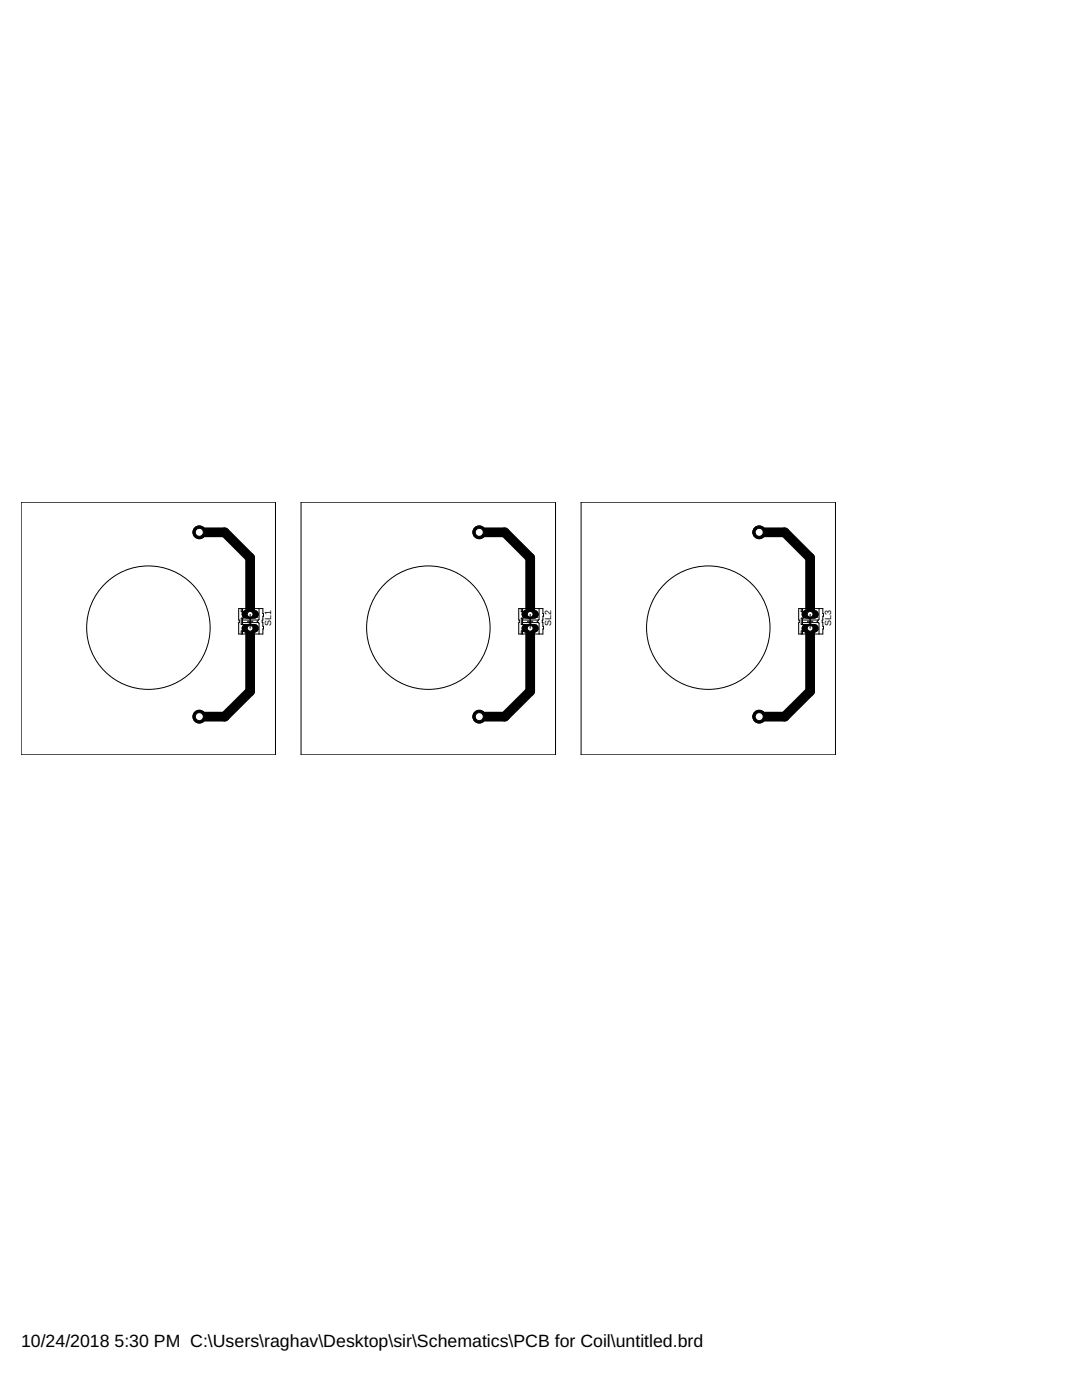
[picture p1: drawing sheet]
<svg xmlns="http://www.w3.org/2000/svg" width="216mm" height="279mm" viewBox="0 0 216 279" stroke-linecap="round" stroke-linejoin="round" font-family="sans-serif">
<path d="M39.8 106.2h5l5.1 5.1v11.3M95.6 106.2h5.1l5.1 5.1v11.3M151.5 106.2h5.1l5 5.1v11.3M49.9 125.4v12.6l-5.1 5h-5M105.8 125.4v12.6l-5.1 5h-5.1M161.6 125.4v12.6l-5 5h-5.1" fill="none" stroke="#000" stroke-width="1.9"/>
<path d="M49.1 122.6h1.7" fill="none" stroke="#000" stroke-width="1.7"/>
<circle cx="49.9" cy="122.6" r=".57" fill="#fff" stroke="#000" stroke-width=".2"/>
<path d="M49.1 125.4h1.7" fill="none" stroke="#000" stroke-width="1.7"/>
<circle cx="49.9" cy="125.4" r=".57" fill="#fff" stroke="#000" stroke-width=".2"/>
<path d="M104.9 122.6h1.7" fill="none" stroke="#000" stroke-width="1.7"/>
<circle cx="105.8" cy="122.6" r=".57" fill="#fff" stroke="#000" stroke-width=".2"/>
<path d="M104.9 125.4h1.7" fill="none" stroke="#000" stroke-width="1.7"/>
<circle cx="105.8" cy="125.4" r=".57" fill="#fff" stroke="#000" stroke-width=".2"/>
<path d="M160.8 122.6h1.7" fill="none" stroke="#000" stroke-width="1.7"/>
<circle cx="161.6" cy="122.6" r=".57" fill="#fff" stroke="#000" stroke-width=".2"/>
<path d="M160.8 125.4h1.7" fill="none" stroke="#000" stroke-width="1.7"/>
<circle cx="161.6" cy="125.4" r=".57" fill="#fff" stroke="#000" stroke-width=".2"/>
<circle cx="39.8" cy="106.2" r="1.27" fill="#000" stroke="#000" stroke-width=".2"/>
<circle cx="39.8" cy="106.2" r=".8" fill="#fff" stroke="#000" stroke-width=".2"/>
<circle cx="39.8" cy="143" r="1.27" fill="#000" stroke="#000" stroke-width=".2"/>
<circle cx="39.8" cy="143" r=".8" fill="#fff" stroke="#000" stroke-width=".2"/>
<circle cx="95.6" cy="106.2" r="1.27" fill="#000" stroke="#000" stroke-width=".2"/>
<circle cx="95.6" cy="106.2" r=".8" fill="#fff" stroke="#000" stroke-width=".2"/>
<circle cx="95.6" cy="143" r="1.27" fill="#000" stroke="#000" stroke-width=".2"/>
<circle cx="95.6" cy="143" r=".8" fill="#fff" stroke="#000" stroke-width=".2"/>
<circle cx="151.5" cy="106.2" r="1.27" fill="#000" stroke="#000" stroke-width=".2"/>
<circle cx="151.5" cy="106.2" r=".8" fill="#fff" stroke="#000" stroke-width=".2"/>
<circle cx="151.5" cy="143" r="1.27" fill="#000" stroke="#000" stroke-width=".2"/>
<circle cx="151.5" cy="143" r=".8" fill="#fff" stroke="#000" stroke-width=".2"/>
<path d="M49.1 122.6h1.7" fill="none" stroke="#000" stroke-width="1.7"/>
<circle cx="49.9" cy="122.6" r=".57" fill="#fff" stroke="#000" stroke-width=".2"/>
<path d="M49.1 125.4h1.7" fill="none" stroke="#000" stroke-width="1.7"/>
<circle cx="49.9" cy="125.4" r=".57" fill="#fff" stroke="#000" stroke-width=".2"/>
<path d="M104.9 122.6h1.7" fill="none" stroke="#000" stroke-width="1.7"/>
<circle cx="105.8" cy="122.6" r=".57" fill="#fff" stroke="#000" stroke-width=".2"/>
<path d="M104.9 125.4h1.7" fill="none" stroke="#000" stroke-width="1.7"/>
<circle cx="105.8" cy="125.4" r=".57" fill="#fff" stroke="#000" stroke-width=".2"/>
<path d="M160.8 122.6h1.7" fill="none" stroke="#000" stroke-width="1.7"/>
<circle cx="161.6" cy="122.6" r=".57" fill="#fff" stroke="#000" stroke-width=".2"/>
<path d="M160.8 125.4h1.7" fill="none" stroke="#000" stroke-width="1.7"/>
<circle cx="161.6" cy="125.4" r=".57" fill="#fff" stroke="#000" stroke-width=".2"/>
<circle cx="39.8" cy="106.2" r="1.27" fill="#000" stroke="#000" stroke-width=".2"/>
<circle cx="39.8" cy="106.2" r=".8" fill="#fff" stroke="#000" stroke-width=".2"/>
<circle cx="39.8" cy="143" r="1.27" fill="#000" stroke="#000" stroke-width=".2"/>
<circle cx="39.8" cy="143" r=".8" fill="#fff" stroke="#000" stroke-width=".2"/>
<circle cx="95.6" cy="106.2" r="1.27" fill="#000" stroke="#000" stroke-width=".2"/>
<circle cx="95.6" cy="106.2" r=".8" fill="#fff" stroke="#000" stroke-width=".2"/>
<circle cx="95.6" cy="143" r="1.27" fill="#000" stroke="#000" stroke-width=".2"/>
<circle cx="95.6" cy="143" r=".8" fill="#fff" stroke="#000" stroke-width=".2"/>
<circle cx="151.5" cy="106.2" r="1.27" fill="#000" stroke="#000" stroke-width=".2"/>
<circle cx="151.5" cy="106.2" r=".8" fill="#fff" stroke="#000" stroke-width=".2"/>
<circle cx="151.5" cy="143" r="1.27" fill="#000" stroke="#000" stroke-width=".2"/>
<circle cx="151.5" cy="143" r=".8" fill="#fff" stroke="#000" stroke-width=".2"/>
<g fill="none" stroke="#000" stroke-width=".2">
<path d="M4.2 100.2h50.8v50.4h-50.8zM60.1 100.2h50.7v50.4h-50.7zM116 100.2h50.7v50.4h-50.7zM47.6 121.5h4.9v1h.1l-.1 1.2h-.2l.2 1.3h.1l-.1 1.5h-4.9v-2.3h.2v-.5h-.2zM48.1 121.5v.6h.5v1.3h-.5v1.2h.5v1.3h-.5v.6M48.4 123.7h3.2M48.4 124.2h3.2M48.4 121.5v.6M48.4 123.4v1.2M48.4 125.9v.6M49.4 124h1.1M49.9 122.6v2.8"/>
<path d="M51.7 121.5v2.1l-.4 .4 .4 .4v2.1M103.5 121.5h4.8v1h.2l-.2 1.2h-.1l.1 1.3h.2l-.2 1.5h-4.8v-2.3h.1v-.5h-.1zM104 121.5v.6h.5v1.3h-.5v1.2h.5v1.3h-.5v.6M104.3 123.7h3.1M104.3 124.2h3.1M104.3 121.5v.6M104.3 123.4v1.2M104.3 125.9v.6M105.2 124h1.1M105.8 122.6v2.8M107.6 121.5v2.1l-.4 .4 .4 .4v2.1M159.4 121.5h4.8v1h.1l-.1 1.2h-.1l.1 1.3h.1l-.1 1.5h-4.8v-2.3h.1v-.5h-.1z"/>
<path d="M159.9 121.5v.6h.5v1.3h-.5v1.2h.5v1.3h-.5v.6M160.1 123.7h3.2M160.1 124.2h3.2M160.1 121.5v.6M160.1 123.4v1.2M160.1 125.9v.6M161.1 124h1.1M161.6 122.6v2.8M163.4 121.5v2.1l-.4 .4 .4 .4v2.1"/>
<circle cx="29.6" cy="125.3" r="12.3"/>
<circle cx="85.5" cy="125.3" r="12.3"/>
<circle cx="141.3" cy="125.3" r="12.3"/>
</g>
<g font-size="3.5">
<text x="4.2" y="268.8">10/24/2018</text>
<text x="22.9" y="268.8">5:30 PM C:\Users\raghav\Desktop\sir\Schematics\PCB for Coil\untitled.brd</text>
</g>
<g font-size="1.8">
<text x="54.1" y="124.9" transform="rotate(-90 54.1 124.9)">SL1</text>
<text x="110" y="124.9" transform="rotate(-90 110 124.9)">SL2</text>
<text x="165.9" y="124.9" transform="rotate(-90 165.9 124.9)">SL3</text>
</g>
<g font-size="1.4">
<text x="50.9" y="123.2">1</text>
<text x="106.7" y="123.2">1</text>
<text x="162.6" y="123.2">1</text>
</g>
</svg>
